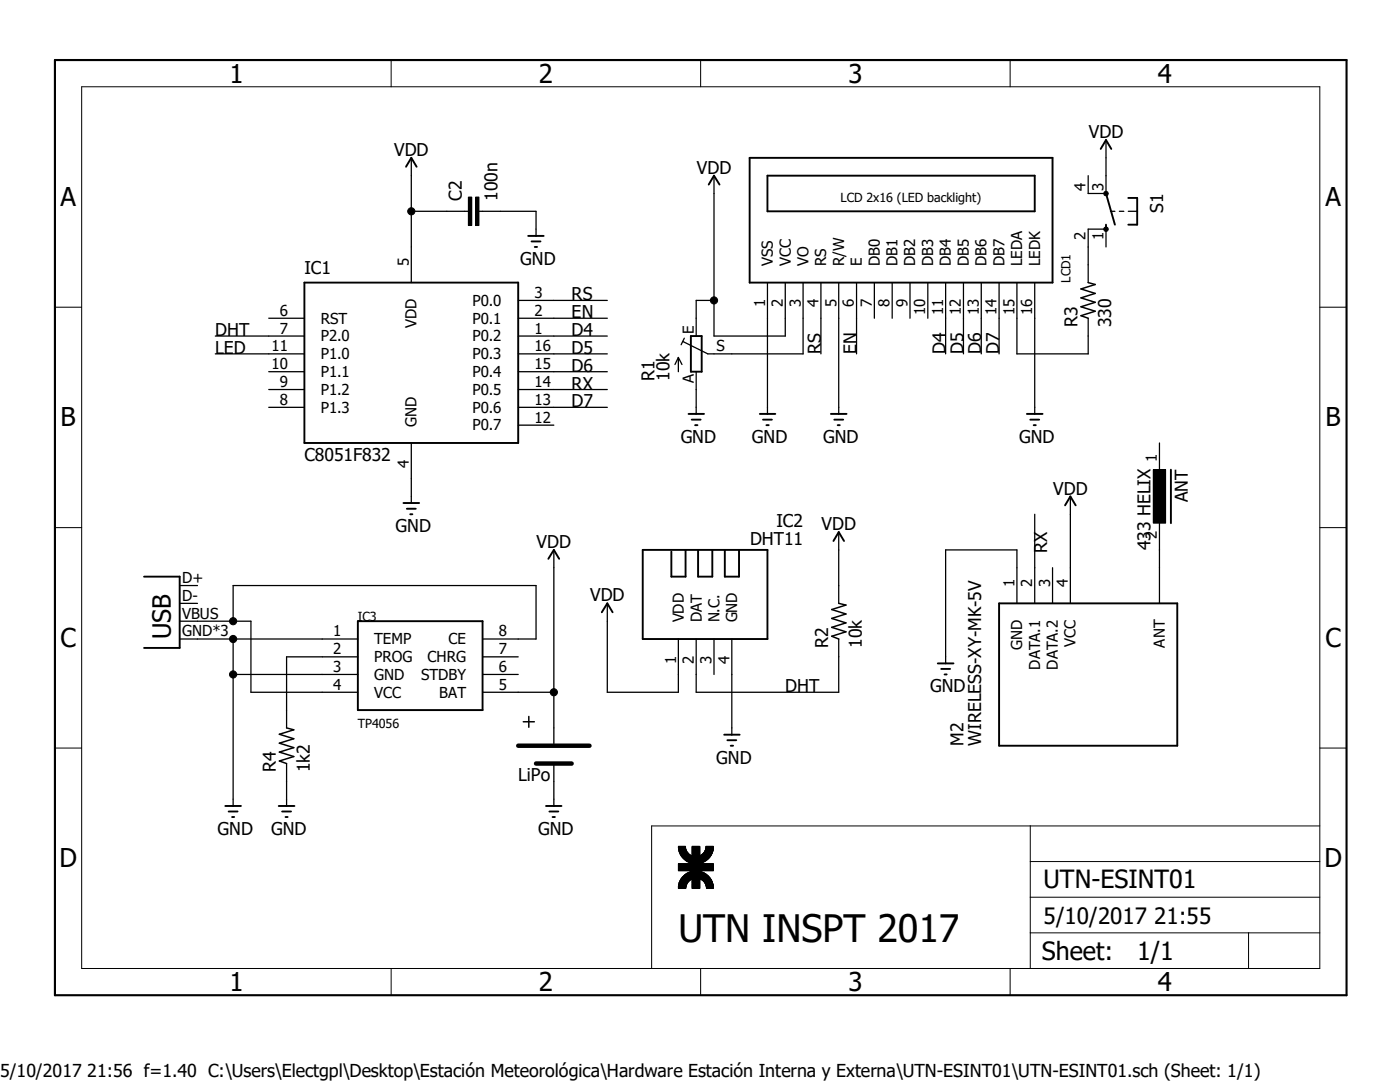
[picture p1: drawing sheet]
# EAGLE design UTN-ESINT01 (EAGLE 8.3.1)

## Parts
ANT  433 HELIX  SMSC20  [SMSC20]
C2  100n  C-EU050-024X044  [C050-024X044]
IC1  C8051F832  [SOIC16R]
IC2  DHT11  TEMP-HUM-SENSOR-DHT11  [TEMP-HUM-SENSOR-DHT11]
IC3  TP4056  [SOP-8]
LCD1  LCD_2X16_SIL  [HY-1602F]
M2  WIRELESS-XY-MK-5V  [WIRELESS-XY-MK-5V]
R1  10k  TRIM_EU-B64Y  [B64Y]
R2  10k  R-US_0207/10  [0207/10]
R3  330  R-US_0207/10  [0207/10]
R4  1k2  R-US_0207/10  [0207/10]
S1  10-XX  [B3F-10XX]
U$3  UTN_LOGO  [UTN_LOGO]
U$4  LiPo  BATTERYPAD  [BATTERYPAD]
X1  USB-MICROB  [USB-MICROB]

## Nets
D4: IC1.1(P0.2) LCD1.11(DB4)
D5: IC1.16(P0.3) LCD1.12(DB5)
D6: IC1.15(P0.4) LCD1.13(DB6)
D7: IC1.13(P0.6) LCD1.14(DB7)
DHT: IC1.7(P2.0) IC2.2(DAT) R2.1
EN: IC1.2(P0.1) LCD1.6(E)
GND: C2.2 IC1.4(GND) IC2.4(GND) IC3.1(TEMP) IC3.3(GND) LCD1.1(VSS) LCD1.5(R/W) LCD1.16(LEDK) M2.1(GND) R1.A R4.1 U$4.-VE X1.GND X1.MT1(GND) X1.MT2(GND)
LED: IC1.11(P1.0)
N$1: ANT.2 M2.ANT
N$3: IC3.4(VCC) IC3.8(CE) X1.VBUS
N$4: LCD1.3(VO) R1.S
N$5: LCD1.15(LEDA) R3.1
N$6: R3.2 S1.2(S1)
N$8: IC3.2(PROG) R4.2
RS: IC1.3(P0.0) LCD1.4(RS)
RX: IC1.14(P0.5) M2.2(DATA.1)
VDD: C2.1 IC1.5(VDD) IC2.1(VDD) IC3.5(BAT) LCD1.2(VCC) M2.4(VCC) R1.E R2.2 S1.3(P) U$4.+VE
Unconnected: ANT.1 IC1.6(RST) IC1.8(P1.3) IC1.9(P1.2) IC1.10(P1.1) IC1.12(P0.7) IC2.3(N.C.) IC3.6(STDBY) IC3.7(CHRG) LCD1.7(DB0) LCD1.8(DB1) LCD1.9(DB2) LCD1.10(DB3) M2.3(DATA.2) S1.1(S) S1.4(P1) X1.D+ X1.D-

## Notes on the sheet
- LiPo
- UTN INSPT 2017
